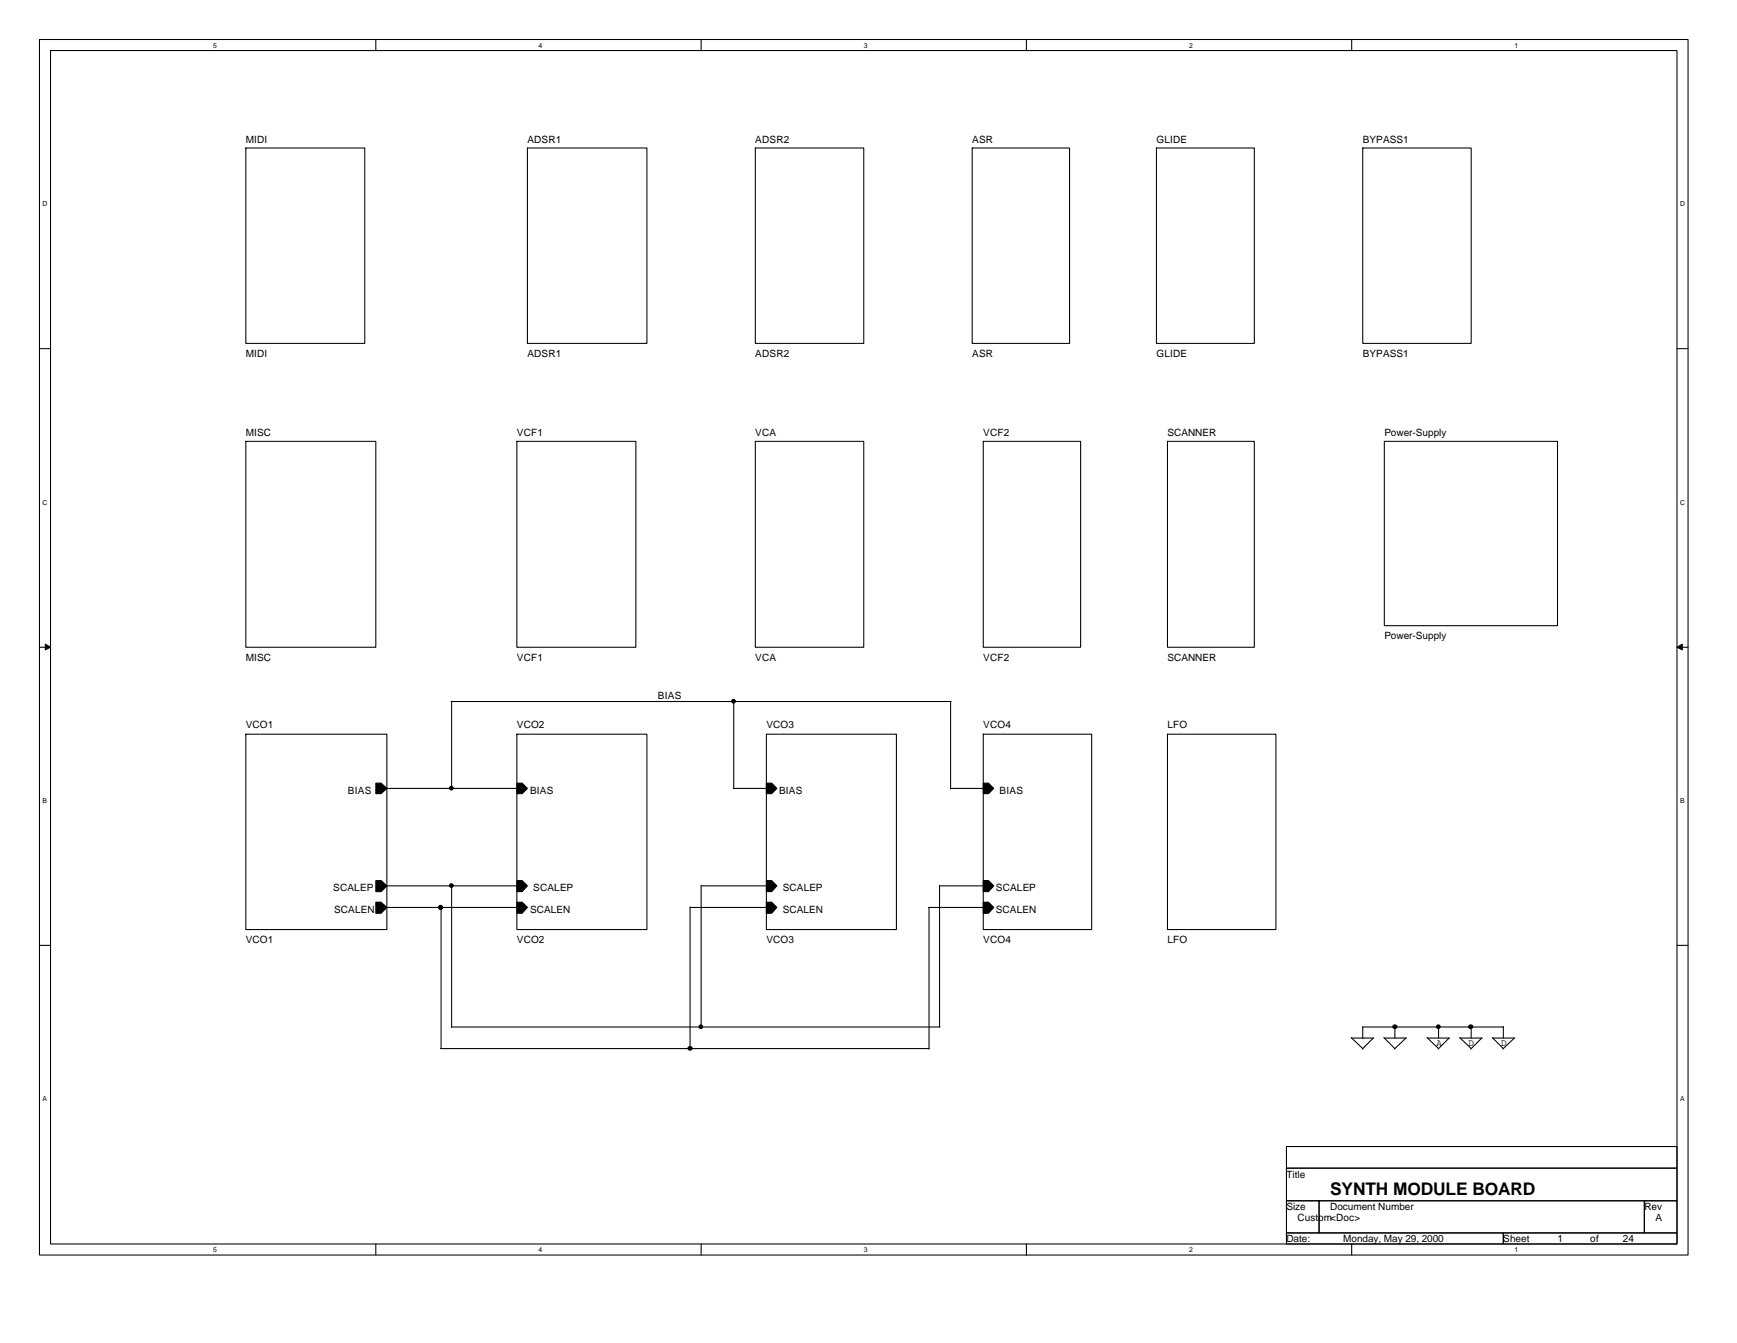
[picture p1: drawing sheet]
<svg xmlns="http://www.w3.org/2000/svg" width="279mm" height="216mm" viewBox="0 0 279 216" stroke-linecap="round" stroke-linejoin="round" font-family="sans-serif">
<g fill="none" stroke="#000" stroke-width=".17">
<path d="M6.3 6.3h265.2v195.5h-265.2zM8.1 8.1h261.6v191.9h-261.6zM60.5 6.3v1.8M112.8 6.3v1.8M165.1 6.3v1.8M217.4 6.3v1.8M39.5 23.8h19.2v31.4h-19.2zM84.8 23.8h19.3v31.4h-19.3zM121.5 23.8h17.4v31.4h-17.4zM156.4 23.8h15.6v31.4h-15.6zM186 23.8h15.8v31.4h-15.8zM219.2 23.8h17.4v31.4h-17.4z"/>
<path d="M6.3 56h1.8M269.7 56h1.8M39.5 71h21v33.1h-21zM83.1 71h19.2v33.1h-19.2zM121.5 71h17.4v33.1h-17.4zM158.2 71h15.6v33.1h-15.6zM187.8 71h14v33.1h-14zM222.7 71h27.8v29.6h-27.8zM6.3 104.1h1.8M39.5 118h22.7v31.4h-22.7zM72.6 112.8h80.4M72.6 112.8v14"/>
<path d="M83.1 118h21v31.4h-21zM118 112.7v14M123.3 118h20.9v31.4h-20.9zM152.9 112.8v14M158.2 118h17.4v31.4h-17.4zM187.8 118h17.4v31.4h-17.4zM269.7 104.1h1.8M62.1 126.7h21M117.9 126.7h5.4M152.9 126.7h5.3M6.3 152h1.8M62.2 142.4h21"/>
<path d="M62.2 145.9h21M71 145.8v22.8M72.6 142.4v22.8M111 145.9h12.4M111 145.8v22.8M112.8 142.3v22.8M112.8 142.4h10.6M149.4 145.9h8.8M149.4 145.9v22.8M151.1 142.4h7.1M151.1 142.3v22.8M269.7 152h1.8"/>
<path d="M70.9 168.6h78.5M72.6 165.1h78.6M217.3 166.8l1.9 1.8M217.4 166.9h3.6M219.1 165.1h22.7M219.2 165.1v1.9M220.9 166.9l-1.8 1.8M222.6 166.8l1.8 1.8M222.7 166.9h3.5M224.4 165v1.9M226.1 166.9l-1.8 1.8M229.5 166.8l1.9 1.8"/>
<path d="M229.6 166.9h3.6M231.4 165v1.9M233.1 166.9l-1.8 1.8M234.8 166.8l1.8 1.8M234.9 166.9h3.5M236.6 165v1.9M238.3 166.9l-1.7 1.8M240 166.8l1.8 1.8M240.1 166.9h3.6M241.8 165v1.9M243.6 166.9l-1.9 1.8M60.5 200v1.8"/>
<path d="M112.8 200v1.8M165.1 200v1.8M206.9 184.3h62.8v3.5h-62.8zM206.9 187.8h62.8v5.2h-62.8zM206.9 193h5.3v5.2h-5.3zM206.9 198.2h34.9v1.8h-34.9zM212.2 193h52.3v5.2h-52.3zM217.4 200v1.8M241.8 198.2h27.9v1.8h-27.9zM264.5 193h5.2v5.2h-5.2z"/>
</g>
<g fill="#000" stroke="#000" stroke-width=".16">
<path d="M7.3 103.5l.8 .6-.8 .4z" fill-rule="evenodd"/>
<path d="M269.7 104.1l.9-.6v1z" fill-rule="evenodd"/>
</g>
<g fill="#000" stroke="#000" stroke-width=".17">
<path d="M60.5 125.9h.8l.9 .8-.9 .9h-.8z" fill-rule="evenodd"/>
<path d="M83.1 125.9h.9l.8 .8-.8 .9h-.9z" fill-rule="evenodd"/>
<path d="M123.3 125.9h.8l.9 .8-.9 .9h-.8z" fill-rule="evenodd"/>
<path d="M158.2 125.9h.8l.9 .8-.9 .9h-.8z" fill-rule="evenodd"/>
<path d="M60.5 141.6h.8l.9 .8-.9 .9h-.8z" fill-rule="evenodd"/>
<path d="M60.5 145h.8l.9 .9-.9 .9h-.8z" fill-rule="evenodd"/>
<path d="M83.1 145h.9l.8 .9-.8 .9h-.9z" fill-rule="evenodd"/>
<path d="M83.1 141.6h.9l.8 .8-.8 .9h-.9z" fill-rule="evenodd"/>
<path d="M123.3 145h.8l.9 .9-.9 .9h-.8z" fill-rule="evenodd"/>
<path d="M123.3 141.6h.8l.9 .8-.9 .9h-.8z" fill-rule="evenodd"/>
<path d="M158.2 145h.8l.9 .9-.9 .9h-.8z" fill-rule="evenodd"/>
<path d="M158.2 141.6h.8l.9 .8-.9 .9h-.8z" fill-rule="evenodd"/>
</g>
<g fill="#000" stroke="#000" stroke-width=".17">
<circle cx="118" cy="112.7" r=".3"/>
<circle cx="72.6" cy="126.7" r=".3"/>
<circle cx="70.9" cy="145.9" r=".34"/>
<circle cx="72.6" cy="142.4" r=".3"/>
<circle cx="111" cy="168.5" r=".32"/>
<circle cx="112.7" cy="165.1" r=".3"/>
<circle cx="224.4" cy="165.1" r=".32"/>
<circle cx="231.4" cy="165.1" r=".3"/>
<circle cx="236.6" cy="165.1" r=".32"/>
</g>
<text font-size="2.8" x="214" y="192.1">SYNTH MODULE BOARD</text>
<g font-size="1.6">
<text x="39.5" y="22.9">MIDI</text>
<text x="84.8" y="22.9">ADSR1</text>
<text x="121.5" y="22.9">ADSR2</text>
<text x="156.4" y="22.9">ASR</text>
<text x="186" y="22.9">GLIDE</text>
<text x="219.2" y="22.9">BYPASS1</text>
<text x="39.5" y="57.4">MIDI</text>
<text x="84.8" y="57.4">ADSR1</text>
<text x="121.5" y="57.4">ADSR2</text>
<text x="156.4" y="57.4">ASR</text>
<text x="186" y="57.4">GLIDE</text>
<text x="219.2" y="57.4">BYPASS1</text>
<text x="39.5" y="70">MISC</text>
<text x="83.1" y="70">VCF1</text>
<text x="121.5" y="70">VCA</text>
<text x="158.2" y="70">VCF2</text>
<text x="187.8" y="70">SCANNER</text>
<text x="222.7" y="70">Power-Supply</text>
<text x="39.5" y="106.3">MISC</text>
<text x="83.1" y="106.3">VCF1</text>
<text x="121.5" y="106.3">VCA</text>
<text x="158.2" y="106.3">VCF2</text>
<text x="187.8" y="106.3">SCANNER</text>
<text x="222.7" y="102.8">Power-Supply</text>
<text x="105.8" y="112.4">BIAS</text>
<text x="39.5" y="117.1">VCO1</text>
<text x="83.1" y="117.1">VCO2</text>
<text x="123.3" y="117.1">VCO3</text>
<text x="158.2" y="117.1">VCO4</text>
<text x="187.8" y="117.1">LFO</text>
<text x="56" y="127.6">BIAS</text>
<text x="85.3" y="127.6">BIAS</text>
<text x="125.3" y="127.6">BIAS</text>
<text x="160.8" y="127.6">BIAS</text>
<text x="53.6" y="143.3">SCALEP</text>
<text x="85.8" y="143.3">SCALEP</text>
<text x="125.9" y="143.3">SCALEP</text>
<text x="160.2" y="143.3">SCALEP</text>
<text x="53.8" y="146.7">SCALEN</text>
<text x="85.3" y="146.7">SCALEN</text>
<text x="125.9" y="146.7">SCALEN</text>
<text x="160.2" y="146.7">SCALEN</text>
<text x="39.5" y="151.6">VCO1</text>
<text x="83.1" y="151.6">VCO2</text>
<text x="123.3" y="151.6">VCO3</text>
<text x="158.2" y="151.6">VCO4</text>
<text x="187.8" y="151.6">LFO</text>
<text x="231.1" y="168.2">A</text>
<text x="236.2" y="168.2">D</text>
<text x="241.5" y="168.2">D</text>
<text x="206.9" y="189.3">Title</text>
<text x="206.9" y="194.6">Size</text>
<text x="208.7" y="196.3">Custom&lt;Doc&gt;</text>
<text x="214" y="194.6">Document Number</text>
<text x="264.5" y="194.6">Rev</text>
<text x="266.3" y="196.3">A</text>
<text x="206.9" y="199.7">Date:</text>
<text x="216.1" y="199.7">Monday, May 29, 2000</text>
<text x="241.8" y="199.7">Sheet</text>
<text x="250.5" y="199.7">1</text>
<text x="255.8" y="199.7">of</text>
<text x="261" y="199.7">24</text>
</g>
<g font-size="1.1">
<text x="34.3" y="7.7">5</text>
<text x="86.6" y="7.7">4</text>
<text x="138.9" y="7.7">3</text>
<text x="191.3" y="7.7">2</text>
<text x="243.6" y="7.7">1</text>
<text x="6.9" y="33.2">D</text>
<text x="270.3" y="33.2">D</text>
<text x="6.9" y="81.1">C</text>
<text x="270.3" y="81.1">C</text>
<text x="6.9" y="129.1">B</text>
<text x="270.3" y="129.1">B</text>
<text x="6.9" y="177">A</text>
<text x="270.3" y="177">A</text>
<text x="34.3" y="201.3">5</text>
<text x="86.6" y="201.3">4</text>
<text x="138.9" y="201.3">3</text>
<text x="191.3" y="201.3">2</text>
<text x="243.6" y="201.3">1</text>
</g>
</svg>
